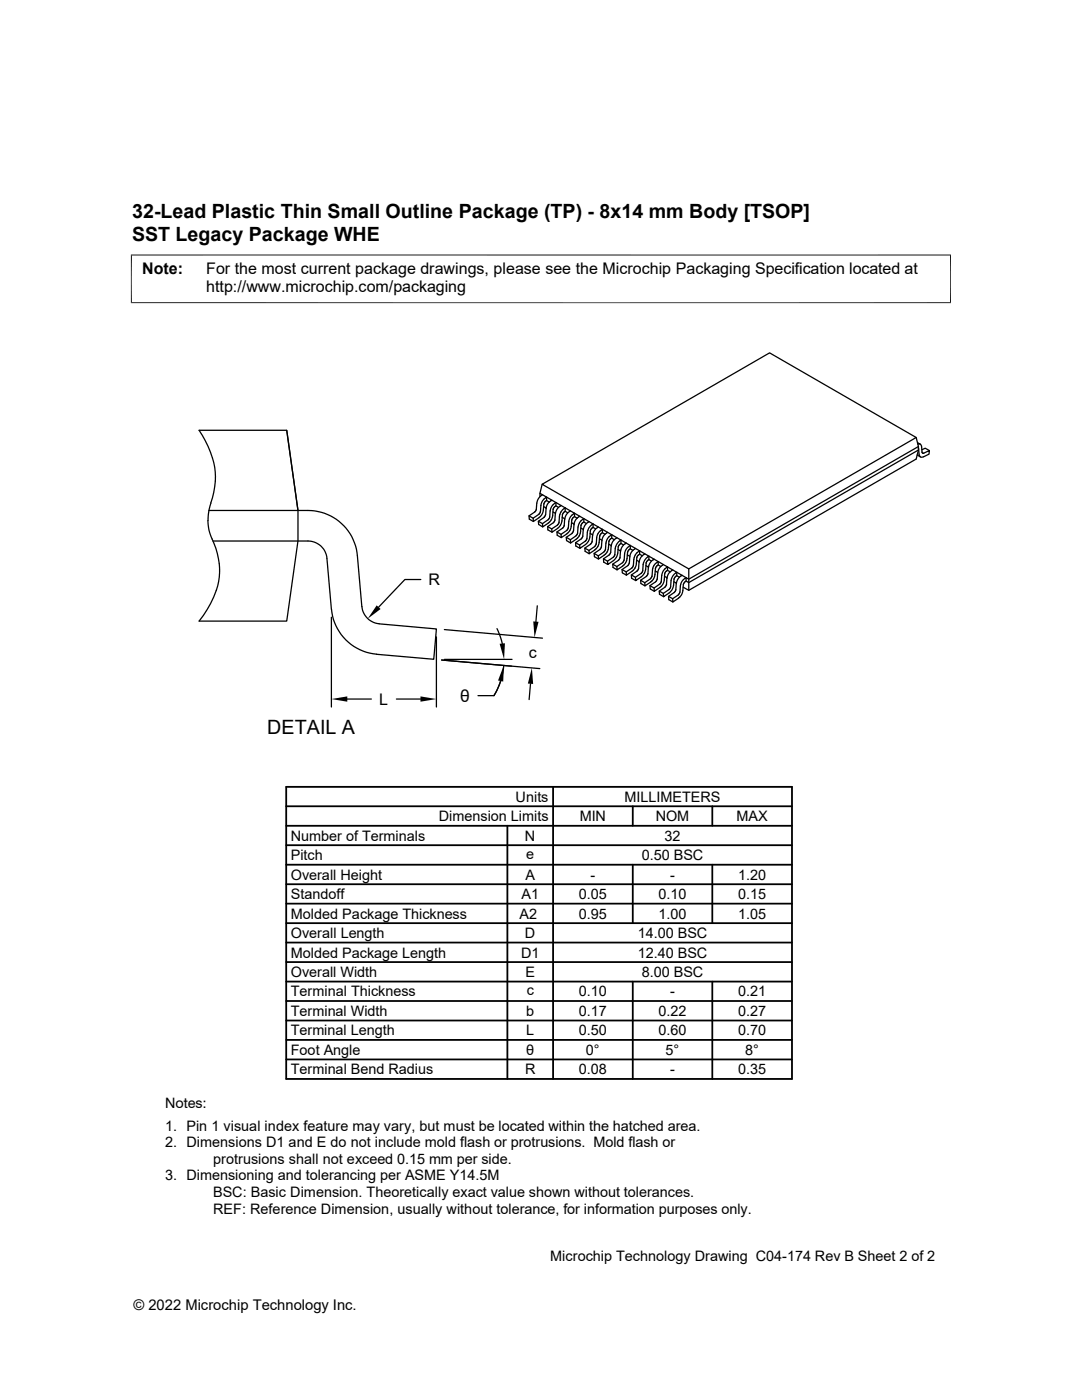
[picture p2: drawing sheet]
<svg xmlns="http://www.w3.org/2000/svg" width="216mm" height="279mm" viewBox="0 0 216 279" stroke-linecap="round" stroke-linejoin="round" font-family="sans-serif">
<g fill="none" stroke="#000" stroke-width=".25">
<path d="M57.2 85.9l2.3 16M108.2 96.6l45.4-26.2 29.2 16.9-45.4 26.2zM108.2 96.6l-.5 1.8v.7M108.3 98.7a2.13 2.13 0 0 0-1.2 1.7l-.1 1.3M108.5 99.6l-.5 .9-.2 1.6M108.5 99.6l.6-.4v.7l-.3 .2M109.1 99.9l.5 .3M109.9 99.9l-.3 .3M110.1 99.8l-.2 .1M182.8 87.3l.5 1.8v.7l-.5 1.8-45.4 26.2-1.1-.6M183 90.8l.7 .4M183.1 88.3l.5 .3"/>
<path d="M183.1 88.6a.54 .54 0 0 1 .8 .6l.1 1 .2 .3 1.2-.6v.7l-1.1 .6M183.3 89.5l.2 1.4a.52 .52 0 0 0 .8 .2M183.3 89.8l-45.9 26.5-.5-.3M183.3 89.4v.1M183.3 89.1l-45.9 26.5-29.7-17.2M183.9 89.8l.7-.3 .8 .4M41.7 101.9h19.7a9.9 9.9 0 0 1 9.9 9l.9 10.2M42.1 100.4a14.3 14.3 0 0 0-1.1-12.4l-1.3-2.1h17.5l2.3 16v6.1l-2.3 16h-17.5a16 16 0 0 0 4.1-10.6 19.5 19.5 0 0 0-2-7.1l-.3-2.4M42.1 100.4l-.4 1.7-.2 1.8M42.5 108h18.9a3.8 3.8 0 0 1 3.8 3.4l.9 10.2a9.9 9.9 0 0 0 9 9M84 115.7h-3.2l-5.3 5.5M105.6 103l.8 .4"/>
<path d="M107 101.7l-.3 .5-1.1 .8v.6l.8 .5M107.4 104l.8 .5M107.8 102.1l-.2 .5M108.5 101.1l.5 .3M108.6 103.2l-1.2 .8 .1 .7 .8 .5M108.8 100.1l-.3 .4-.1 1.5-.3 .8-.5 .5-1.2 .8v-.7l1.2-.8M108.8 102.8l-.2 .4M108.9 102.7l-.1 .1M109 101.5l-.1 1.2M109 101.2v.3M109.3 105.1l.8 .5M109.6 100.2l-.6 .9"/>
<path d="M109.7 104.2l-.3 .2M109.8 102l-.2 1.4-.2 .3-1.2 .8 .1 .7 1.1-.8M110 103.7l-.3 .5M110.3 102.2l.5 .2M110.5 104.2l-1.2 .9v.6l.9 .5M110.7 101.1l-.3 .5-.1 1.5-.3 .6M110.7 101.1l.2-.1v-.7a2.13 2.13 0 0 0-1.1 1.7M110.8 102.6l-.1 1.2-.2 .4M110.9 101l.5 .3M111.1 106.2l.9 .4M111.4 101.3l-.4 .7-.2 .6M111.5 104.4l-.3 .4-1.1 .8 .1 .6 1.2-.9 .4-.5"/>
<path d="M111.6 103l-.1 1.4M111.7 102.7l-.1 .3M111.8 101l-.4 .3M111.9 102.2l-.2 .5M111.9 102.2l.9-.9v.7l-.5 .6M112 100.9l-.2 .1M112.2 103.3l.5 .2M112.2 102.6l-.1 1.5-.3 .7M112.5 105l-.3 .4-1.1 .8 .1 .6 .8 .5M112.8 102l.5 .3M113 107.2l.8 .5M113.3 105.4l-.2 .5-1.1 .7v.7l1.1-.8"/>
<path d="M113.8 102a2.12 2.12 0 0 0-1.1 1.6l-.1 1.4M114 104.3l.5 .3M114.1 103.7l-.3 1.9-.7 .9M114.1 106.5l-1.1 .7 .1 .7 .8 .5M114.4 102.5l.2-.1v.7l-.5 .6M114.4 102.6a2.06 2.06 0 0 0-.9 1.5l-.1 1.3M114.6 103.1l.5 .3M114.9 108.3l.8 .5M115.1 103.4l-.4 .7-.3 1.8-.3 .6M115.3 105.2v1.2l-.3 .4M115.6 104.4l-.2 .8M115.7 103l-.6 .4"/>
<path d="M115.8 106.4l-.7 1.1-1.2 .9-.1-.7 1.2-.9M115.9 105.4l.5 .3M116 104.8l-.2 1.6M116 103.9l-.4 .4M116 103.9l.5-.4v.7l-.5 .6M116.1 107.5l-1.2 .8v.7l.8 .4M116.2 107.1l-.2 .4M116.5 104.2l.5 .3M116.7 109.4l.8 .5M117 104.5l-.5 .9-.2 1.7M117.4 104.2l-.4 .3M117.5 104.1l-.2 .1"/>
<path d="M117.8 106.4l.5 .3M117.8 108.6l-1.1 .8 .1 .6 .8 .5M118.1 108.2l-.3 .4M118.2 104.7l.1-.1v.7l-.5 .5-.1 1.4M118.2 104.7a2.24 2.24 0 0 0-1 1.5l-.1 1.5-1.4 1.1v.6l1.4-1 .4-.6 .2-.6M118.2 106.8l-.1 1.4M118.3 105.3l.6 .2M118.6 110.4l.8 .5M118.9 109.5l-.2 .2M119.2 105.3l-.6 .6-.3 .9M119.3 109.1l-.3 .4M119.3 106.5l-.2 .6-.2 1.7-.3 .3-1.1 .8 .1 .6 1.1-.8"/>
<path d="M119.4 105.2l-.2 .1M119.6 107.5l.5 .3M119.8 109.6l-1.2 .8v.7l.8 .5M119.9 106.6l-.2 .4-.2 1.4-.2 .7M120 109.1l-.3 .5M120 106.4l-.1 .2M120 106.4l.2-.1v-.7l-.9 .9M120.2 106.3l.5 .3M120.4 111.5l.8 .5M120.5 110.2l-1.1 .7v.7l1.1-.8 .6-.6M120.7 106.6l-.5 1-.2 1.5M120.8 109.7l-.3 .5"/>
<path d="M120.9 108.4l-.1 1.3M121.2 106.2l-.5 .4M121.4 109.3l-.3 .9M121.5 108.6l.5 .3M121.5 108l-.1 1.3M121.9 107.5l-.4 .5M121.9 107.5l.2-.1v-.7a2.12 2.12 0 0 0-1.2 1.7M121.9 109l-.1 1.4-.3 .4-1.1 .7 .1 .7 .8 .4M122.1 107.4l.5 .3M122.3 112.6l.8 .5M122.6 107.7l-.5 .7-.1 .6M122.6 110.8l-.3 .4-1.1 .8 .1 .6 1.1-.7"/>
<path d="M122.8 109.1l-.1 1.7M122.9 107.4l-.3 .3M123 111.2l-.6 .7M123.1 107.3l-.2 .1M123.3 109.7l.5 .3M123.4 109.1l-.2 1.5-.2 .6M123.7 111.4l-.3 .4-1.1 .8v.6l.8 .5M123.7 107.9l.2-.1v.7l-.2 .1M123.7 108.6l-.3 .5M123.7 107.9l-.6 .6-.2 .6M123.9 109.7l-.2 1.7M123.9 108.5l.5 .3"/>
<path d="M124.1 113.7l.8 .4M124.3 112.2l-1.2 .9v.6l1.2-.7M124.5 111.9l-.2 .3M124.5 111.7v.2M125 108.4a2.09 2.09 0 0 0-1.1 1.3M125.2 110.7l.5 .3M125.2 109.3l-.5 .9-.2 1.5M125.5 112.5l-.3 .4-1.1 .8 .1 .6 .8 .5M125.6 109l.2-.1v.6l-.6 .7-.2 1.9-.8 .8M125.6 109l-.4 .3M125.8 109.5l.5 .3M126 114.7l.8 .5"/>
<path d="M126.2 113.3l-1.3 .8 .1 .7 1.1-.8M126.3 109.9l-.6 .9-.2 1.7M126.4 113.8l-.3 .2M126.5 111.6l-.1 1.3-.3 .4M126.6 111.3l-.1 .3M126.6 111.3l.2-.7 .8-.7v.7l-.4 .3-.1 .4-.1 1.4-.3 .7M126.6 109.6l-.3 .3M126.7 113.3l-.3 .5M126.8 109.5l-.2 .1M127 111.8l.5 .3M127.2 113.9l-1.2 .8v.7l.9 .5M127.6 110.6l.5 .3"/>
<path d="M127.8 115.8l.9 .5M128.1 110.9l-.5 1-.2 1.6-.2 .4M128.7 110.5l-.6 .4M128.9 112.9l.5 .3M128.9 115.1l-1.1 .7 .1 .7 .8 .4M129.3 111.1l.2-.1v.7l-.6 .6-.1 1.3M129.3 111.1a2.24 2.24 0 0 0-1 1.6l-.1 1.4-1.4 1.1 .1 .7 1.3-1 .5-.7 .1-.6M129.4 113.3l-.1 1.2-.4 .5M129.5 111.7l.5 .3M129.7 116.9l.8 .4M129.8 115.5l-1.1 .8v.6l1.1-.7M130.1 115.9l-.3 .2"/>
<path d="M130.3 111.7l-.1 .1a2.09 2.09 0 0 0-.8 1.5M130.4 115.5l-.3 .5M130.5 111.6l-.2 .1M130.6 115l-.2 .5M130.7 114l.5 .2M130.8 112.5l-.5 .9-.2 1.6-.3 .5M130.8 113.3l-.2 1.7M130.8 112.5l.5-.4v.7l-.2 .1M131.1 112.9l-.3 .4M131.3 112.8l.5 .3M131.6 118l.8 .4M131.7 116.5l-.1 .1"/>
<path d="M131.9 116.1l-.2 .4M132.4 112.7l-.2 .1a2.01 2.01 0 0 0-1 1.5l-.1 1.5-.3 .3-1.1 .8 .1 .6 .8 .5M132.6 115l.5 .3M132.7 114.4l-.2 1.3a2.13 2.13 0 0 1-.8 1.5l-1.1 .8-.1-.7 1.1-.7M132.7 113.5l-.6 1-.2 1.6M132.9 116.7l-.2 .5-1.1 .8v.6l.8 .5M133 113.2l.2-.1v.7l-.5 .6M133 113.3l-.3 .2M133.1 115.4l-.1 1.4M133.2 113.8l.5 .3M133.4 119l.8 .5M134 115.5l-.2 1.8-1.4 1.1v.7l1.1-.8"/>
<path d="M134.1 113.9a1.93 1.93 0 0 0-1 1.5M134.2 113.7l-.2 .2M134.5 116.1l.5 .3M134.8 117.8l-.3 .5-1.1 .7 .1 .7 .8 .4M134.9 114.3l.1-.1v.7l-.1 .1M134.9 115l-.4 .5-.3 1.9-.7 .9M134.9 114.3l-.6 .6-.3 .6M135 114.9l.6 .3M135.7 118.2l-.3 .4M135.8 116.9l-.1 1.3M135.9 114.9a2.04 2.04 0 0 0-.9 1.6l-.2 1.3M136.1 114.8l-.2 .1"/>
<path d="M136.4 115.7l-.5 .7-.1 .6M136.4 116.5l-.2 1.4a2.24 2.24 0 0 1-.8 1.5l-1.1 .7-.1-.6 1.2-.9M136.4 115.7l.5-.4v.7l-.3 .2M136.6 116.2l-.2 .4M137.4 113.5v4.3M66.1 123.2v17.9M69.3 139.5h4.8M72.2 121.1a3.8 3.8 0 0 0 3.5 3.4M75.7 124.5l11.4 1-.5 6.1-11.5-1M79.1 139.5h4.8M87.1 127.1v14M88.1 131.7l19.6 1.7"/>
<path d="M88.7 131.6h13.5M88.7 125.6l19.5 1.8M95.4 138.8h3.2M99.2 125.5l1 2.9M99.9 135.9l-1.3 2.9M100.5 132.8a13.9 13.9 0 0 1-1.9 6M105.9 136.5l-.3 3.1M107.2 120.9l-.3 3.2"/>
</g>
<path d="M26.1 50.9h163.7M26.2 50.8v9.7M189.7 50.8v9.7M26.1 60.4h163.7" fill="none" stroke="#000" stroke-width=".2"/>
<path d="M66.1 139.5l3.2-.5v1zM75.2 120.8l.7 .7-2.5 2zM83.9 139l3.2 .5-3.2 .5zM100.5 132.8l-.1 3.2-1-.2zM99.7 128.5l1.1-.1-.2 3.2zM106.1 133.3l.3 3.2-1.1-.1zM106.4 124l1.1 .1-.8 3.1z" fill="#000"/>
<g fill="none" stroke="#000" stroke-width=".36">
<path d="M57.1 157h100.9v58.3h-100.9zM110.4 157v58.3M57.1 176.5h100.9M57.1 172.6h100.9M57.1 168.7h100.9M57.1 164.8h100.9M57.1 160.9h100.9M101.2 164.8v50.5M126.3 160.9v3.9M126.3 172.6v11.6M142.1 160.9v3.9M142.1 172.6v11.6"/>
<path d="M57.1 188.1h100.9M57.1 184.2h100.9M57.1 180.3h100.9M57.1 195.9h100.9M57.1 192h100.9M57.1 199.8h100.9M126.3 195.9v19.4M142.1 195.9v19.4M57.1 203.7h100.9M57.1 211.4h100.9M57.1 207.5h100.9"/>
</g>
<g font-size="3.9">
<text x="26.4" y="43.5">32-Lead Plastic Thin Small Outline Package (TP) - 8x14 mm Body [TSOP]</text>
<text x="26.4" y="48.1">SST Legacy Package WHE</text>
<text x="53.3" y="146.5">DETAIL A</text>
</g>
<text font-size="3.5" x="91.8" y="140.1">θ</text>
<g font-size="3.2">
<text x="28.4" y="54.7">Note:</text>
<text x="41.1" y="58.3">http://www.microchip.com/packaging</text>
<text x="41.1" y="54.7">For the most current package drawings, please see the Microchip Packaging Specification located at</text>
<text x="85.5" y="116.8">R</text>
<text x="105.5" y="131.4">c</text>
<text x="75.6" y="140.7">L</text>
</g>
<g font-size="2.9">
<text x="102.9" y="160">Units</text>
<text x="124.6" y="160">MILLIMETERS</text>
<text x="58" y="167.8">Number of Terminals</text>
<text x="87.6" y="163.9">Dimension Limits</text>
<text x="104.8" y="167.8">N</text>
<text x="115.7" y="163.9">MIN</text>
<text x="130.8" y="163.9">NOM</text>
<text x="132.6" y="167.8">32</text>
<text x="147" y="163.9">MAX</text>
<text x="58" y="171.7">Pitch</text>
<text x="105" y="171.4">e</text>
<text x="128" y="171.7">0.50 BSC</text>
<text x="58" y="175.5">Overall Height</text>
<text x="58" y="179.4">Standoff</text>
<text x="104.1" y="179.4">A1</text>
<text x="104.8" y="175.5">A</text>
<text x="115.5" y="179.4">0.05</text>
<text x="117.8" y="175.5">-</text>
<text x="131.4" y="179.4">0.10</text>
<text x="133.7" y="175.5">-</text>
<text x="147.3" y="175.5">1.20</text>
<text x="147.3" y="179.4">0.15</text>
<text x="58" y="183.3">Molded Package Thickness</text>
<text x="103.7" y="183.3">A2</text>
<text x="115.5" y="183.3">0.95</text>
<text x="131.4" y="183.3">1.00</text>
<text x="147.3" y="183.3">1.05</text>
<text x="58" y="187.2">Overall Length</text>
<text x="58" y="191.1">Molded Package Length</text>
<text x="104" y="191.1">D1</text>
<text x="104.8" y="187.2">D</text>
<text x="127.3" y="187.2">14.00 BSC</text>
<text x="127.3" y="191.1">12.40 BSC</text>
<text x="58" y="195">Overall Width</text>
<text x="104.8" y="195">E</text>
<text x="128" y="195">8.00 BSC</text>
<text x="58" y="202.8">Terminal Width</text>
<text x="58" y="198.9">Terminal Thickness</text>
<text x="105" y="202.7">b</text>
<text x="105.1" y="198.6">c</text>
<text x="115.5" y="198.9">0.10</text>
<text x="115.5" y="202.8">0.17</text>
<text x="131.4" y="202.8">0.22</text>
<text x="133.7" y="198.9">-</text>
<text x="147.3" y="198.9">0.21</text>
<text x="147.3" y="202.8">0.27</text>
<text x="58" y="206.6">Terminal Length</text>
<text x="105" y="206.6">L</text>
<text x="115.5" y="206.6">0.50</text>
<text x="131.4" y="206.6">0.60</text>
<text x="147.3" y="206.6">0.70</text>
<text x="58" y="210.5">Foot Angle</text>
<text x="58" y="214.4">Terminal Bend Radius</text>
<text x="104.8" y="214.4">R</text>
<text x="105" y="210.5">θ</text>
<text x="115.5" y="214.4">0.08</text>
<text x="116.9" y="210.5">0°</text>
<text x="132.8" y="210.5">5°</text>
<text x="133.7" y="214.4">-</text>
<text x="147.3" y="214.4">0.35</text>
<text x="148.7" y="210.5">8°</text>
<text x="32.9" y="221">Notes:</text>
<text x="32.9" y="225.7">1. Pin 1 visual index feature may vary, but must be located within the hatched area.</text>
<text x="32.9" y="229">2. Dimensions D1 and E do not include mold flash or protrusions. Mold flash or</text>
<text x="42.5" y="232.3">protrusions shall not exceed 0.15 mm per side.</text>
<text x="32.9" y="235.6">3. Dimensioning and tolerancing per ASME Y14.5M</text>
<text x="42.5" y="238.9">BSC: Basic Dimension. Theoretically exact value shown without tolerances.</text>
<text x="42.5" y="242.2">REF: Reference Dimension, usually without tolerance, for information purposes only.</text>
<text x="109.8" y="251.7">Microchip Technology Drawing C04-174 Rev B Sheet 2 of 2</text>
<text x="26.6" y="261.3">© 2022 Microchip Technology Inc.</text>
</g>
</svg>
